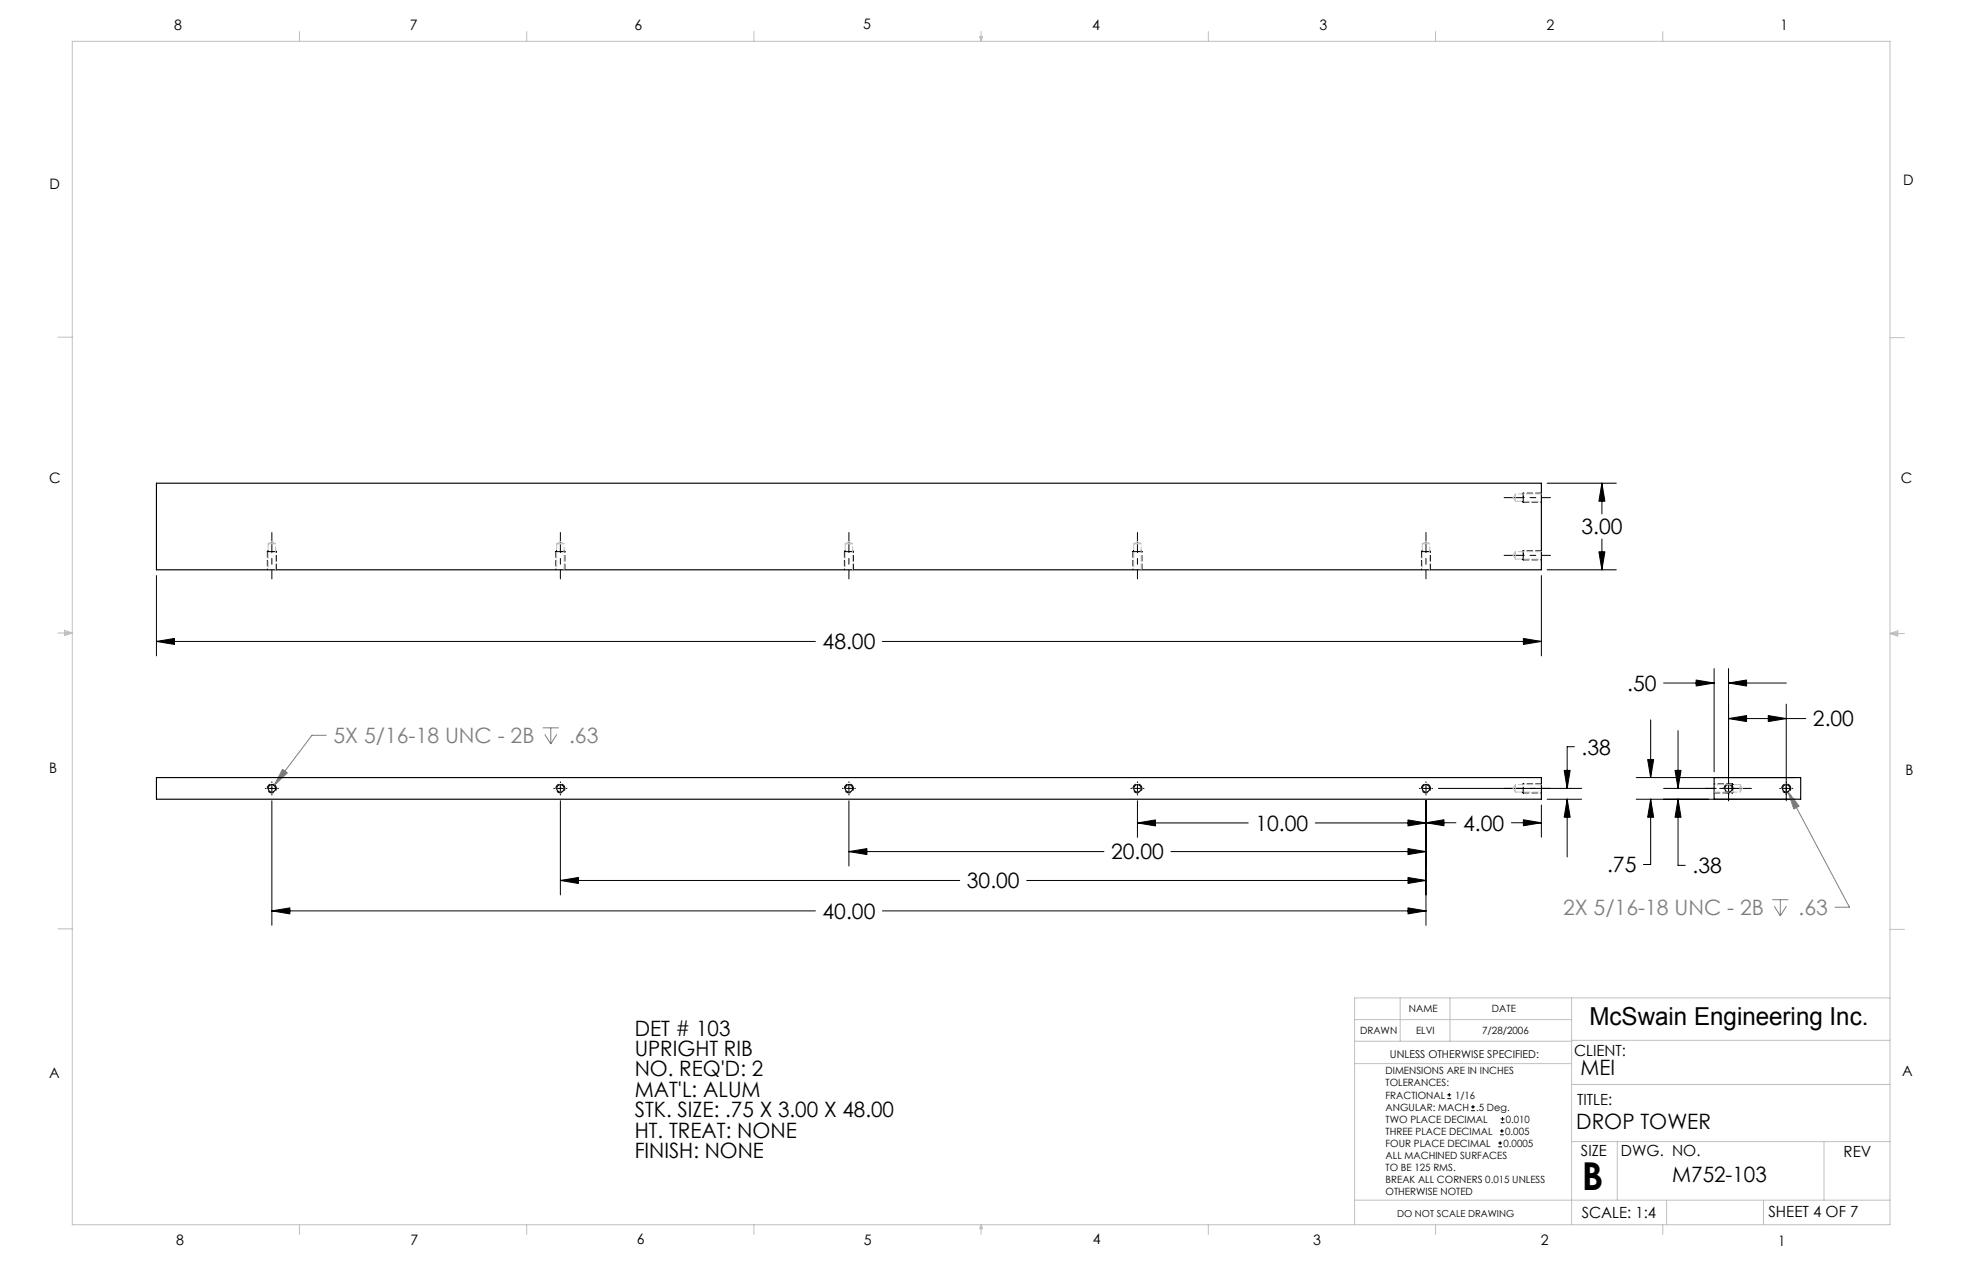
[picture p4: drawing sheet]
<svg xmlns="http://www.w3.org/2000/svg" width="432mm" height="279mm" viewBox="0 0 432 279" stroke-linecap="round" stroke-linejoin="round" font-family="sans-serif">
<path d="M62.2 169.2l1 .8-2.9 2.8zM71.8 161.8h-3.2l-8.3 11M119.4 160.1h3.6M119.9 161.5l1.3 2.2M121.2 160.1v3.6M122.5 161.5l-1.3 2.2M393.5 174.2l2.4 3.2-1.1 .6zM393.5 174.2l13.5 25.4h-3.1M390 197.9h3.6M390.5 199.4l1.3 2.1M391.8 197.9v3.6M393.2 199.4l-1.4 2.1" fill="none" stroke="#808080" stroke-width=".22"/>
<g fill="none" stroke="#000" stroke-width=".22">
<path d="M340.5 106.3h15.2M352.5 106.3l.7 4h-1.3zM352.5 106.3v6.8M352.5 118.6v6.8M34.4 126.6v17.7M339.2 126.6v17.7M340.5 125.4h15.2M351.9 121.4h1.3l-.7 4zM34.4 141.1l4-.6v1.3zM34.4 141.1h145.1M194.2 141.1h145M335.3 140.5l3.9 .6-3.9 .7z"/>
<path d="M363.3 158.4v12.7M366.1 150.3h11.1M373.3 149.6l3.9 .7-3.9 .6zM377.2 147.1v22.7M380.4 150.3l4-.7v1.3zM380.4 158.1l4-.7v1.3zM380.4 147.1v29.1M380.4 150.3h12.7M380.4 158.1h17M389.2 157.4l3.9 .7-3.9 .6zM393.1 154.9v21.3M58.4 173.4h.2"/>
<path d="M59.2 173.4h1.3M59.8 172v.2M59.8 172.8v1.3M59.8 174.7v.2M59.8 176.2v27.4M61.1 173.4h.2M121.9 173.4h.2M122.7 173.4h1.3M123.3 172v.2M123.3 172.8v1.3M123.3 174.7v.2M123.3 176.2v20.7"/>
<path d="M124.6 173.4h.2M185.4 173.4h.2M186.2 173.4h1.3M186.8 172v.2M186.8 172.8v1.3M186.8 174.7v.2M186.8 176.2v14.3M188.1 173.4h.2M248.9 173.4h.2M249.7 173.4h1.3M250.3 172v.2M250.3 172.8v1.3"/>
<path d="M250.3 174.7v.2M250.3 176.2v8M251.6 173.4h.2M312.4 173.4h.2M313.2 173.4h1.3M313.8 172v.2M313.8 172.8v1.3M313.8 174.7v.2M313.8 176.2v27.4M315.1 173.4h.2M316.6 173.4h31.5M339.2 177.1v7.1"/>
<path d="M340.5 175.8h7.6M344.2 169.5h1.4l-.7 3.9zM344.9 175.8l.7 4h-1.4zM344.9 175.8v12.7M346.5 164.3h-1.6v9.1M360.1 175.8h34.9M360.1 171.1h34.9M362.6 167.1h1.3l-.6 4zM363.3 175.8l.6 4h-1.3zM363.3 175.8v14.4h-1.6M366.1 173.4h11.6M368.6 169.5h1.4l-.7 3.9z"/>
<path d="M369.3 175.8l.7 4h-1.4zM369.3 175.8v14.6h1.6M369.3 160.7v12.7M379 173.4h.2M379.8 173.4h1.3M381.7 173.4h.2M391.7 173.4h.2M392.5 173.4h1.3M394.4 173.4h.2M123.3 193.7l4-.7v1.4zM123.3 193.7h87.9M186.8 187.4l4-.7v1.3z"/>
<path d="M186.8 187.4h56.2M226 193.7h87.8M250.3 181l4-.6v1.3zM250.3 181h24.4M257.7 187.4h56.1M289.5 181h24.3M309.9 180.4l3.9 .6-3.9 .7zM309.9 186.7l3.9 .7-3.9 .6zM309.9 193l3.9 .7-3.9 .7zM309.9 199.7l3.9 .7-3.9 .7zM313.8 181l4-.7v1.4zM313.8 181h6.6"/>
<path d="M332.6 181h6.6M335.3 180.3l3.9 .7-3.9 .7zM59.8 200.4l4-.7v1.4zM59.8 200.4h119.7M194.2 200.4h119.6M318.5 241.7h.9M318.5 240.9h.9M318.9 240.4v.9M323.8 244.4h.8M323.8 243.5h.8M324.2 243.1v.8M329.7 252.3h.9"/>
<path d="M329.7 251.5h.9M330.1 249.7h.9M330.1 248.8h.9M330.2 251v.9M330.3 247h.8M330.3 246.2h.8M330.5 248.4v.8M330.7 245.7v.9"/>
</g>
<path d="M60.8 173.4a.99 .99 0 0 0-1.4-.8 .99 .99 0 0 0-.1 1.7 .99 .99 0 0 0 1.5-.7v-.2M124.3 173.4a.99 .99 0 0 0-1.4-.8 .99 .99 0 0 0-.1 1.7 .99 .99 0 0 0 1.5-.7v-.2M187.8 173.4a.99 .99 0 0 0-1.4-.8 .99 .99 0 0 0-.1 1.7 .99 .99 0 0 0 1.5-.7v-.2M251.3 173.4a.99 .99 0 0 0-1.4-.8 .99 .99 0 0 0-.1 1.7 .99 .99 0 0 0 1.5-.7v-.2M314.8 173.4a.99 .99 0 0 0-1.4-.8 .99 .99 0 0 0-.1 1.7 .99 .99 0 0 0 1.5-.7v-.2M381.4 173.4a.99 .99 0 0 0-1.4-.8 .99 .99 0 0 0-.2 1.7 .99 .99 0 0 0 1.6-.7v-.2M394.1 173.4a.99 .99 0 0 0-1.4-.8 .99 .99 0 0 0-.2 1.7 .99 .99 0 0 0 1.6-.7v-.2" fill="none" stroke="#000" stroke-width=".22" stroke-dasharray="1.3 .6" stroke-linecap="butt"/>
<g fill="none" stroke="#000" stroke-width=".22" stroke-dasharray="1.3 .6">
<path d="M335 110.3l.2 .2M335.2 108.5l-.2 .2M335.2 110.5h4M335.2 109.5v-.3M335.2 109.2v-.7M335.2 110.5v-1M339.2 108.5h-4M58.8 121.4v4M58.8 121.4h1M59 121.1l-.2 .3M59.8 121.4h.3M60.1 121.4h.7"/>
<path d="M60.8 121.4l-.2-.3M60.8 125.4v-4M122.3 121.4v4M122.3 121.4h1M122.5 121.1l-.2 .3M123.3 121.4h.3M123.6 121.4h.7M124.3 121.4l-.2-.3M124.3 125.4v-4M185.8 121.4v4M185.8 121.4h1M186 121.1l-.2 .3"/>
<path d="M186.8 121.4h.3M187.1 121.4h.7M187.8 121.4l-.2-.3M187.8 125.4v-4M249.3 121.4v4M249.3 121.4h1M249.5 121.1l-.2 .3M250.3 121.4h.3M250.6 121.4h.7M251.3 121.4l-.2-.3M251.3 125.4v-4M312.8 121.4v4"/>
<path d="M312.8 121.4h1M313 121.1l-.2 .3M313.8 121.4h.3M314.1 121.4h.7M314.8 121.4l-.2-.3M314.8 125.4v-4M335 123l.2 .2M335.2 121.2l-.2 .2M335.2 123.2h4M335.2 122.2v-.3M335.2 121.9v-.7M335.2 123.2v-1"/>
<path d="M339.2 121.2h-4M335 174.3l.2 .1M335.2 172.5l-.2 .1M335.2 174.4h4M335.2 174.4h.1M335.2 174.4v-1.9M339.2 172.5h-4M377.2 174.4h4M381.2 174.4l.3-.1M381.2 172.5h-4M381.2 172.5h.1M381.2 172.5v1.9"/>
<path d="M381.5 172.6l-.3-.1"/>
</g>
<path d="M59.8 119.6v7.8M123.3 119.6v7.8M186.8 119.6v7.8M250.3 119.6v7.8M313.8 119.6v7.8M333.5 109.5h7.7M333.5 122.2h7.7M333.5 173.4h7.7M383 173.4h-7.8" fill="none" stroke="#000" stroke-width=".22" stroke-dasharray="15.2 1.3 1.3 1.3" stroke-dashoffset="13.3"/>
<path d="M59.8 119.6v-2.4M123.3 119.6v-2.4M186.8 119.6v-2.4M250.3 119.6v-2.4M313.8 119.6v-2.4M333.5 109.5h-2.5M333.5 122.2h-2.5M333.5 173.4h-2.5M383 173.4h2.5" fill="none" stroke="#000" stroke-width=".22" stroke-dasharray="15.2 1.3 1.3 1.3"/>
<g fill="none" stroke="#c0c0c0" stroke-width=".22">
<path d="M15.9 9.1h400.1v260.3h-400.1zM65.9 6.9v2.2M115.9 6.9v2.2M165.9 6.9v2.2M215.6 8h.6l-.3 1.1zM215.7 8l.2 1.1M215.9 6.9v2.2M216.1 8l-.2 1.1M265.9 6.9v2.2M315.9 6.9v2.2M365.9 6.9v2.2M12.7 74.2h3.2"/>
<path d="M416 74.3h3.1M12.7 139.3h3.2M14.2 139l1.7 .3M14.2 138.7l1.7 .6-1.7 .5zM15.9 139.3l-1.7 .2M416 139.4h3.1M416 139.4l1.7-.6v1.1zM416 139.4l1.7 .2M417.7 139.1l-1.7 .3M12.7 204.4h3.2M308.2 219.5v9.6M319.1 219.5v9.6"/>
<path d="M345.9 219.5v49.9M416 204.5h3.1M416 219.5h-117.9v49.9M298.1 234h47.8M298.1 229.1h47.8M298.1 224.3h47.8M345.9 228.9h70.1M345.9 238.6h70.1M345.9 251.2h70.1M355.9 251.2v12.8M401.4 251.2v12.8M65.9 269.4v2.2"/>
<path d="M115.9 269.4v2.2M165.9 269.4v2.2M215.9 269.4v2.2M215.9 269.4l.3 .9h-.6zM265.9 269.4v2.2M298.1 264h117.9M315.9 269.4v2.2M365.9 269.4v2.2M366.8 264v5.4M388.1 264v5.4"/>
</g>
<path d="M351.9 121.4h1.3l-.7 4zM352.5 106.3l.7 4h-1.3zM335.3 140.5l3.9 .6-3.9 .7zM34.4 141.1l4-.6v1.3zM344.2 169.5h1.4l-.7 3.9zM344.9 175.8l.7 4h-1.4zM313.8 181l4-.7v1.4zM335.3 180.3l3.9 .7-3.9 .7zM309.9 180.4l3.9 .6-3.9 .7zM250.3 181l4-.6v1.3zM309.9 186.7l3.9 .7-3.9 .6zM186.8 187.4l4-.7v1.3zM123.3 193.7l4-.7v1.4zM309.9 193l3.9 .7-3.9 .7zM59.8 200.4l4-.7v1.4zM309.9 199.7l3.9 .7-3.9 .7zM363.3 175.8l.6 4h-1.3zM362.6 167.1h1.3l-.6 4zM368.6 169.5h1.4l-.7 3.9zM369.3 175.8l.7 4h-1.4zM380.4 150.3l4-.7v1.3zM373.3 149.6l3.9 .7-3.9 .6zM389.2 157.4l3.9 .7-3.9 .6zM380.4 158.1l4-.7v1.3z" fill="#000"/>
<path d="M62.2 169.2l-1.9 3.6 2.9-2.8zM393.5 174.2l1.3 3.8 1.1-.6z" fill="#808080"/>
<g fill="none" stroke="#000" stroke-width=".25">
<path d="M34.4 106.3h304.8v19.1h-304.8zM34.4 171.1h304.8v4.7h-304.8zM377.2 171.1h19.1v4.7h-19.1z"/>
<circle cx="59.8" cy="173.4" r=".82"/>
<circle cx="123.3" cy="173.4" r=".82"/>
<circle cx="186.8" cy="173.4" r=".82"/>
<circle cx="250.3" cy="173.4" r=".82"/>
<circle cx="313.8" cy="173.4" r=".82"/>
<circle cx="380.4" cy="173.4" r=".82"/>
<circle cx="393.1" cy="173.4" r=".82"/>
</g>
<g fill="none" stroke="#c0c0c0" stroke-width=".22" stroke-dasharray="1.3 .6">
<path d="M59 119.6v5.8M59.8 119.6h-.8M59.8 119.2l-.8 .4M60.6 119.6h-.8M60.6 119.6l-.8-.4M122.5 119.6v5.8M123.3 119.6h-.8M123.3 119.2l-.8 .4M124.1 119.6h-.8M124.1 119.6l-.8-.4M186 119.6v5.8M186.8 119.6h-.8"/>
<path d="M186.8 119.2l-.8 .4M187.6 119.6h-.8M187.6 119.6l-.8-.4M249.5 119.6v5.8M250.3 119.6h-.8M250.3 119.2l-.8 .4M251.1 119.6h-.8M251.1 119.6l-.8-.4M313 119.6v5.8M313.8 119.6h-.8M313.8 119.2l-.8 .4M314.6 119.6h-.8"/>
<path d="M314.6 119.6l-.8-.4M333 109.5l.5 .8M333.5 108.7v1.6M333.5 110.3h5.7M333.5 108.7l-.5 .8M339.2 108.7h-5.7M60.6 125.4v-5.8M124.1 125.4v-5.8M187.6 125.4v-5.8M251.1 125.4v-5.8M314.6 125.4v-5.8M333 122.2l.5 .8"/>
<path d="M333.5 121.4v1.6M333.5 123h5.7M333.5 121.4l-.5 .8M339.2 121.4h-5.7M333 173.4l.5 .9M333.5 172.6v1.7M333.5 172.6l-.5 .8M333.5 174.3h5.7M339.2 172.6h-5.7M377.2 174.3h5.8M383 174.3v-1.7M383 174.3l.5-.9"/>
<path d="M383 172.6h-5.8M383.5 173.4l-.5-.8"/>
</g>
<text font-size="8.5" x="348.1" y="261.8">B</text>
<text font-size="5.5" x="349.8" y="225.5">McSwain Engineering Inc.</text>
<g font-size="4.7">
<text x="348" y="117.5">3.00</text>
<text x="181" y="142.8">48.00</text>
<text x="358.1" y="152">.50</text>
<text x="399" y="159.8">2.00</text>
<text x="348.1" y="166">.38</text>
<text x="276.3" y="182.8">10.00</text>
<text x="322" y="182.7">4.00</text>
<text x="244.5" y="189.1">20.00</text>
<text x="353.7" y="191.9">.75</text>
<text x="212.8" y="195.4">30.00</text>
<text x="372.5" y="192.1">.38</text>
<text x="181" y="202.1">40.00</text>
<text x="139.7" y="227.8">DET # 103</text>
<text x="139.7" y="232.3">UPRIGHT RIB</text>
<text x="139.7" y="236.8">NO. REQ'D: 2</text>
<text x="347.8" y="236.6">MEI</text>
<text x="139.7" y="241.3">MAT'L: ALUM</text>
<text x="139.7" y="245.8">STK. SIZE: .75 X 3.00 X 48.00</text>
<text x="139.7" y="250.3">HT. TREAT: NONE</text>
<text x="346.9" y="248.3">DROP TOWER</text>
<text x="139.7" y="254.8">FINISH: NONE</text>
<text x="368" y="260.1">M752-103</text>
</g>
<g font-size="4.7" fill="#808080">
<text x="73.4" y="163.5">5X 5/16-18 UNC - 2B</text>
<text x="125.2" y="163.5">.63</text>
<text x="344" y="201.3">2X 5/16-18 UNC - 2B</text>
<text x="395.8" y="201.3">.63</text>
</g>
<g font-size="3.4">
<text x="346.4" y="232.4">CLIENT:</text>
<text x="347.1" y="243.1">TITLE:</text>
<text x="347.9" y="254.3">SIZE</text>
<text x="356.7" y="254.3">DWG. NO.</text>
<text x="405.7" y="254.4">REV</text>
<text x="348.1" y="267.9">SCALE: 1:4</text>
<text x="389.2" y="267.7">SHEET 4 OF 7</text>
</g>
<g font-size="3.2">
<text x="38.3" y="6.6">8</text>
<text x="90.2" y="6.7">7</text>
<text x="139.7" y="6.5">6</text>
<text x="190" y="6.5">5</text>
<text x="240.4" y="6.5">4</text>
<text x="290.4" y="6.7">3</text>
<text x="340.4" y="6.5">2</text>
<text x="391.9" y="6.7">1</text>
<text x="10.9" y="41.5">D</text>
<text x="418.9" y="40.7">D</text>
<text x="10.9" y="106.2">C</text>
<text x="418.4" y="106.4">C</text>
<text x="10.8" y="170.2">B</text>
<text x="419.4" y="170.5">B</text>
<text x="10.8" y="237.2">A</text>
<text x="418.6" y="236.7">A</text>
<text x="38.8" y="273.8">8</text>
<text x="90.4" y="273.8">7</text>
<text x="140.2" y="273.8">6</text>
<text x="190.1" y="273.9">5</text>
<text x="240.5" y="273.8">4</text>
<text x="289" y="273.8">3</text>
<text x="339.1" y="273.8">2</text>
<text x="391.4" y="274.1">1</text>
</g>
<text font-size="2.4" x="305.9" y="232.7">UNLESS OTHERWISE SPECIFIED:</text>
<g font-size="2.2">
<text x="299.3" y="227.5">DRAWN</text>
<text x="310.1" y="222.6">NAME</text>
<text x="311.7" y="227.4">ELVI</text>
<text x="326.2" y="227.4">7/28/2006</text>
<text x="328.4" y="222.7">DATE</text>
<text x="304.9" y="236.4">DIMENSIONS ARE IN INCHES</text>
<text x="304.9" y="239">TOLERANCES:</text>
<text x="304.9" y="241.7">FRACTIONAL</text>
<text x="304.9" y="244.3">ANGULAR: MACH</text>
<text x="320.2" y="241.7">1/16</text>
<text x="324.9" y="244.3">.5 Deg.</text>
<text x="304.9" y="249.6">THREE PLACE DECIMAL</text>
<text x="304.9" y="247">TWO PLACE DECIMAL</text>
<text x="331.2" y="249.6">0.005</text>
<text x="331.4" y="247">0.010</text>
<text x="304.9" y="252.3">FOUR PLACE DECIMAL</text>
<text x="304.9" y="254.9">ALL MACHINED SURFACES</text>
<text x="304.9" y="257.6">TO BE 125 RMS.</text>
<text x="330.9" y="252.3">0.0005</text>
<text x="304.9" y="260.2">BREAK ALL CORNERS 0.015 UNLESS</text>
<text x="304.9" y="262.9">OTHERWISE NOTED</text>
</g>
<text font-size="2.1" x="307.5" y="267.8">DO NOT SCALE DRAWING</text>
</svg>
